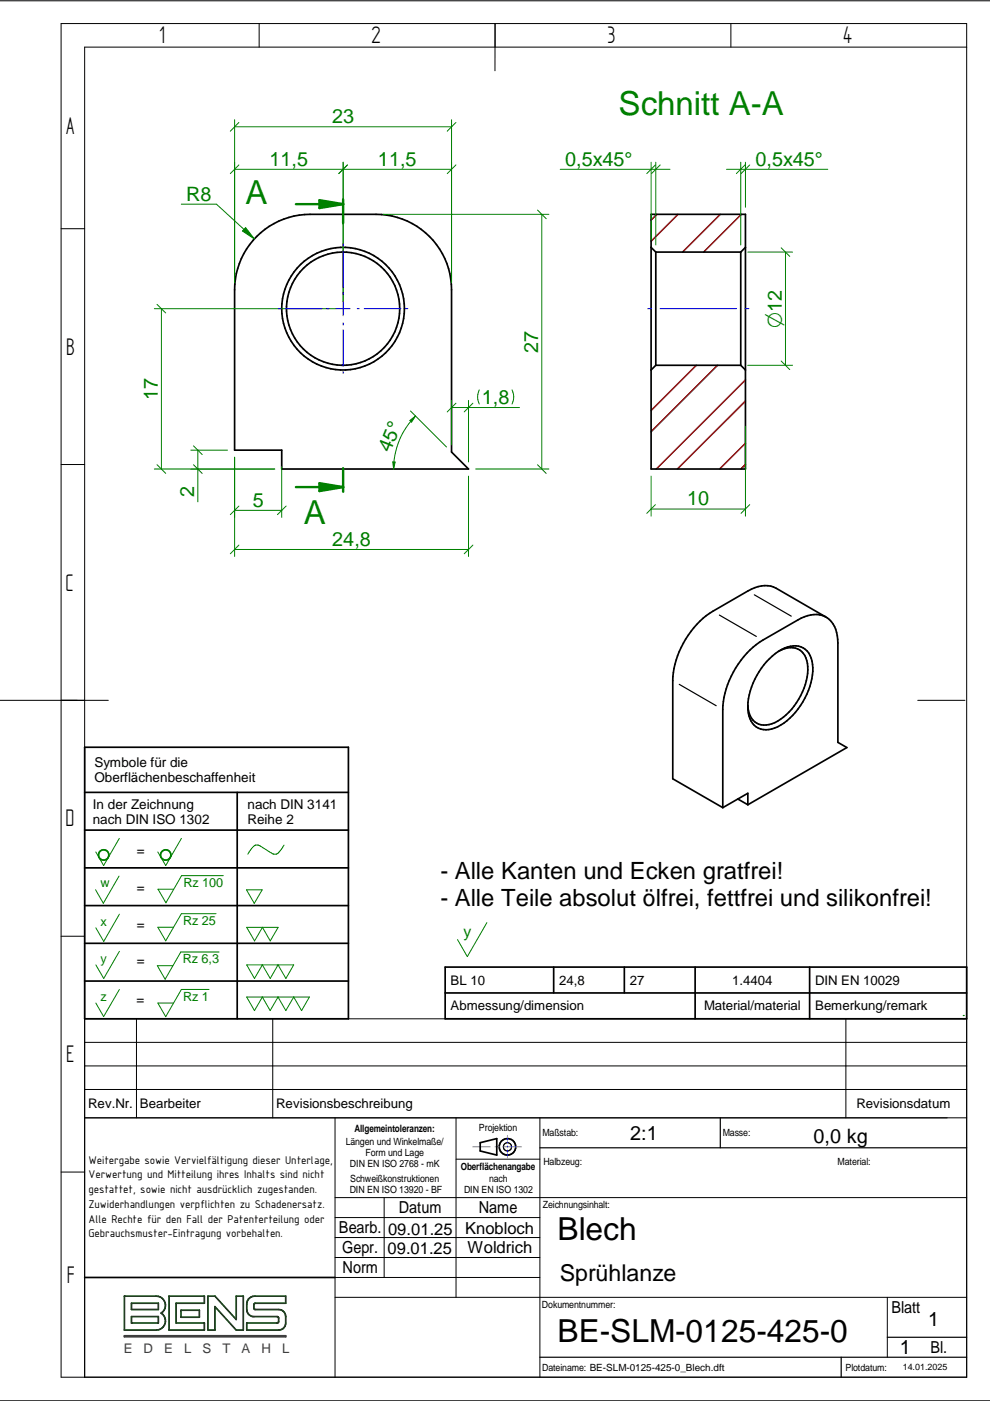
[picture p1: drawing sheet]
<svg xmlns="http://www.w3.org/2000/svg" width="210mm" height="297mm" viewBox="0 0 210 297" stroke-linecap="round" stroke-linejoin="round" font-family="sans-serif">
<g fill="none" stroke="#000" stroke-width=".21">
<path d="M0 .2h209.9M13 5h192v287h-192zM54.9 5v5M105 5l-.1 10M155 5v5M205 10h-187.1v282M13 48.5h4.9M13 98.5h4.9M0 148.5h23M194.6 148.5h10M13 198.5h4.9M17.9 216h187.1"/>
<path d="M28.9 216v21M57.8 216v21M179.3 216v21M17.9 226h187.1M17.9 237h187.1M17.9 231h187.1M17.9 221h187.1M71 237v55M96.7 237v38.1M114.5 237v55M13 248.5h4.9M71 258.1h43.5"/>
<path d="M71 253.9h134M81.4 253.9v16.9M96.7 245.8h17.8M71 275.1h134M71 262.4h43.5M71 266.6h43.5M71 270.8h43.5M188.1 275.1v12.7M0 297h209.9"/>
</g>
<g fill="none" stroke="#000" stroke-width=".25">
<path d="M152.5 130.4l7.9 4.5M159.9 126.1l7.9 4.5M144 145.1l7.8 4.5M152.7 237v6.4M114.5 243.4h90.5M114.5 287.8h90.5M178.4 287.8v4.2M188.1 283.5h16.9"/>
<circle cx="107.6" cy="243.2" r=".87"/>
</g>
<g fill="none" stroke="#000" stroke-width=".36">
<path d="M54.4 50.1a15.9 15.9 0 0 1 11.3-4.7h14a16 16 0 0 1 16 16v34.4l3.6 3.6h-39.6v-4h-10v-34a16.1 16.1 0 0 1 4.7-11.3zM163.2 139.7a7.2 7.2 0 0 1 6.1-2.7 4.2 4.2 0 0 1 3 4.6 15 15 0 0 1-7.4 12.5 4 4 0 0 1-5.6-1.2 9.5 9.5 0 0 1 .4-8.1l1.7-3.1zM165.2 138a3.8 3.8 0 0 1 5.4 1 9.6 9.6 0 0 1-.8 8.5 11.5 11.5 0 0 1-6.8 6.1 3.5 3.5 0 0 1-4.4-3.4v-.7M175.2 130.9l-10.7-6.2a5.9 5.9 0 0 0-5.9 .6l-7.5 4.3a18.7 18.7 0 0 0-8.5 14.7v20.8l10.6 6.1M17.9 158.4h56v57.6h-56zM17.9 176h56M17.9 168h56M50.3 168v48M156.4 169.4l2.2 1.2M158.6 170.6l21-12.1-1.9-1.1v-21.1a5.7 5.7 0 0 0-3.3-5.8 6.6 6.6 0 0 0-5.2 .9l-7.5 4.3a18.7 18.7 0 0 0-8.5 14.7v20.8M158.6 170.6v-2.4l-5.4 3M17.9 184h56"/>
<path d="M17.9 192h56M17.9 200h56M17.9 208h56M101.8 242.3l3.5-.9v3.5l-3.5-.9zM17.9 270.8h53.1"/>
<circle cx="72.7" cy="65.4" r="13"/>
<circle cx="72.7" cy="65.4" r="12"/>
<circle cx="107.6" cy="243.2" r="1.75"/>
</g>
<path d="M100.2 243.1h3.8M104.9 243.1h1M106.8 243.1h3.8M107.6 240.7v1.8M107.6 242.9v.5M107.6 243.8v1.8" fill="none" stroke="#229aff" stroke-width=".21"/>
<path d="M26.4 274.8h6.7a1.95 1.95 0 0 1 1.9 1.4 1.95 1.95 0 0 1-.8 2.2 1.95 1.95 0 0 1 .8 2.2 1.95 1.95 0 0 1-1.9 1.4h-6.7zM27.9 276.3h5.7v1.3h-5.7zM27.9 279.1h5.7v1.4h-5.7zM35.8 274.8h7.5v1.5h-6v4.2h6v1.5h-7.5zM38.4 277.8h3.9v1.5h-3.9zM44.1 274.8h1.5l4.5 5v-5h1.5v7.2h-1.5l-4.5-5v5h-1.5zM52.7 275.4l.6-.4 .7-.2h6.6v1.5h-6.5l-.3 .3v.7l.2 .3h5.1l.6 .2 .6 .4a2.99 2.99 0 0 1 .3 2.3l-.3 .9-.9 .6h-7.1v-1.5h6.5l.3-.3v-.8l-.3-.3h-5.3l-.8-.5a3.4 3.4 0 0 1-.2-2.9z" fill="none" stroke="#004000" stroke-width=".36"/>
<path d="M26.4 283.2h34.2v.2h-34.2z" fill="none" stroke="#3f3f3f" stroke-width=".36"/>
<path d="M204.2 215.3h.1M204.2 216h.1" fill="none" stroke="#008000" stroke-width=".25"/>
<g fill="none" stroke="#008000" stroke-width=".21">
<path d="M40.4 95.4h7.8M40.4 99.4h17.9M41 98.5l1.9 1.9M41 94.5l1.9 1.9M42 95.4v11M49.7 96.9v21.1M59.7 99v10.7M86.9 89.2l1.2-1-.8 1.3zM87 87.1l7.7 7.7M95.7 86.4h14.5M95.7 84.9v9.4M96.7 85.5l-1.9 1.8"/>
<path d="M99.3 84.9v13M100.3 85.5l-1.9 1.8M101.6 82.7l-.2 .4a3.2 3.2 0 0 0 .2 2.6M108.6 82.7l.2 .4a3.2 3.2 0 0 1-.2 2.6M49.7 108.2h10M49.7 116.5h49.6M50.7 107.3l-1.9 1.8M50.7 115.6l-1.9 1.8M60.7 107.3l-1.9 1.8M99.3 100.9v17.1M100.3 115.6l-1.9 1.8M25.3 177.8l-3.3 5.7-1.7-2.9"/>
<path d="M38.5 177.8l-3.4 5.7-1.6-2.9M60.2 179.2a3 3 0 0 1-1.9 1.9l-.4-.1-2.7-1.6a1.3 1.3 0 0 0-1.9 .5l-.8 1.2M25.2 185.8l-3.3 5.7-1.6-2.9M25.3 193.8l-3.3 5.8-1.7-2.9M45.8 193.7h-7.3l-3.4 5.8-1.6-2.9h3.3M47.3 185.7h-8.8l-3.3 5.7-1.7-2.9h3.3M52.3 188.7h3.3l-1.7 2.8zM52.3 196.6h6.7l-1.7 2.9-1.7-2.9-1.6 2.9zM103.2 195.6l-4.1 7.2-2.1-3.6M25.3 201.7l-3.3 5.8-1.7-2.9M25.3 209.8l-3.3 5.7-1.7-2.8M44.3 209.8h-5.8l-3.4 5.8-1.6-2.9h3.3"/>
<path d="M46.4 201.8h-8.1l-3.3 5.8-1.6-2.9h3.3M52.3 204.6h10l-1.7 2.9-1.7-2.9-1.6 2.9-1.7-2.9-1.6 2.9zM52.3 211.4h13.3l-1.7 2.9-1.6-2.9-1.7 2.9-1.7-2.9-1.6 2.9-1.7-2.9-1.6 2.9z"/>
</g>
<g fill="none" stroke="#008000" stroke-width=".36">
<circle cx="22" cy="181.3" r="1.1"/>
<circle cx="35.1" cy="181.3" r="1.1"/>
</g>
<path d="M86.9 89.2l1.2-1-.8 1.3z" fill="#008000"/>
<path d="M83.3 97.9l.5 .1-.3 1.4z" fill="none" stroke="#008000" stroke-width=".21"/>
<path d="M83.3 97.9l.5 .1-.3 1.4z" fill="#008000"/>
<g fill="none" stroke="#008000" stroke-width=".21">
<path d="M49.7 35.9h46M49.7 25.4v34.5M49.7 26.9h46M50.7 35l-1.9 1.8M50.7 26l-1.9 1.8M72.7 34.4v29.5M73.7 35l-1.9 1.8M95.7 25.4v34.5M96.7 35l-1.9 1.8M96.7 26l-1.9 1.8M38.4 43.3h7.5l8 7.4M52.1 48.3l1.8 2.4-2.5-1.7z"/>
<path d="M32.7 65.4h38.5M33.3 64.5l1.8 1.9M34.2 65.4v34M32.7 99.4h25.6M33.3 98.5l1.8 1.9M88.1 88.2a15.8 15.8 0 0 0-4.6 11.2"/>
</g>
<path d="M94.4 205h110.6v11h-110.6zM94.4 210.5h110.6M117.4 205v5.5M132.4 205v5.5M147.4 205v11M171.7 205v11" fill="none" stroke="#000" stroke-width=".36"/>
<path d="M52.1 48.3l1.8 2.4-2.5-1.7z" fill="#008000"/>
<path d="M62.7 43.3h10v4M72.7 99.3v4" fill="none" stroke="#008000" stroke-width=".51"/>
<path d="M67.7 42.4l5 .9-5 .8z" fill="#008000"/>
<path d="M67.7 42.4l5 .9-5 .8zM62.7 103.3h10" fill="none" stroke="#008000" stroke-width=".51"/>
<path d="M67.7 102.4l5 .9-5 .8z" fill="#008000"/>
<path d="M72.7 42.3v1M67.7 102.4l5 .9-5 .8zM72.7 103.3v1" fill="none" stroke="#008000" stroke-width=".51"/>
<path d="M139.3 45.4l-1.3 1.3M143.7 45.4l-5.7 5.7M152.7 45.4l-8 8M157.2 45.4l-8 8M147.7 77.4l-9.7 9.7M152.1 77.4l-14.1 14.1M158.1 85l-14.5 14.4M158.1 80.5l-19 18.9M158.1 98.5l-1 .9M158.1 94l-5.5 5.4" fill="none" stroke="#f00" stroke-width=".36"/>
<path d="M138 45.4h20.1v54h-20.1zM138 52.5l1 .9M139 53.4v24M139 53.4h18.1M157.1 53.4v24M158.1 52.5l-1 .9M139 77.4h18.1M139 77.4l-1 1M157.1 77.4l1 1" fill="none" stroke="#000" stroke-width=".36"/>
<g fill="none" stroke="#008000" stroke-width=".21">
<path d="M118.8 35.9h23.2M138 34.4v16.5M139 35l-1.9 1.8M139 34.4v17.5M140 35l-1.9 1.8M154.1 35.9h21.4M157.1 34.4v17.5M158 35l-1.9 1.8M158.1 34.4v9.5M159 35l-1.9 1.8M81.2 45.4h35.2M114 44.5l1.8 1.9"/>
<path d="M114.9 45.4v54M158.5 53.4h9.5M165.6 52.5l1.8 1.9M166.5 53.4v24M158.5 77.4h9.5M165.6 76.5l1.8 1.9M100.8 99.4h15.6M114 98.5l1.8 1.9M158.1 90.4v19M138 100.9v8.5M138 107.9h20.1M139 107l-1.9 1.8"/>
<path d="M159 107l-1.9 1.8"/>
</g>
<g fill="none" stroke="#00f" stroke-width=".21">
<path d="M72.7 51.7v.5M72.7 53.2v7.8M59 65.4h.5M60.5 65.4h7.8M69.3 65.4h.4M71.2 65.4h3M72.7 62v.4M72.7 63.9v3.1M72.7 68.5v.4M72.7 69.9v7.8M72.7 78.7v.5M75.7 65.4h.5"/>
<path d="M77.2 65.4h7.8M86 65.4h.5M137.3 65.4h.9M139.9 65.4h16.2M157.9 65.4h.9"/>
</g>
<g font-size="7" fill="#008000">
<text x="131.2" y="24.4">Schnitt A-A</text>
<text x="52.1" y="43.2">A</text>
<text x="64.4" y="111.1">A</text>
</g>
<g font-size="6.7">
<text x="118.2" y="262.9">Blech</text>
<text x="118.2" y="284.6">BE-SLM-0125-425-0</text>
</g>
<g font-size="5.8">
<text x="33.8" y="9.2">1</text>
<text x="78.8" y="9.2">2</text>
<text x="128.8" y="9.2">3</text>
<text x="178.8" y="9.2">4</text>
<text x="14" y="28.4">A</text>
<text x="14" y="75.2">B</text>
<text x="13.9" y="125.2">C</text>
<text x="13.9" y="175.2">D</text>
<text x="14" y="225.2">E</text>
<text x="14.2" y="271.9">F</text>
</g>
<g font-size="5">
<text x="93.4" y="186.4">- Alle Kanten und Ecken gratfrei!</text>
<text x="93.4" y="192.1">- Alle Teile absolut ölfrei, fettfrei und silikonfrei!</text>
</g>
<text font-size="4.9" x="118.7" y="271.5">Sprühlanze</text>
<text font-size="4.6" fill="#008000" x="165.8" y="69.5" transform="rotate(-90 165.8 69.5)">O12</text>
<g font-size="4.2" fill="#008000">
<text x="70.4" y="26.1">23</text>
<text x="57.1" y="35.1">11,5</text>
<text x="80.1" y="35.1">11,5</text>
<text x="119.8" y="35.1">0,5x45°</text>
<text x="160.2" y="35.1">0,5x45°</text>
<text x="39.5" y="42.5">R8</text>
<text x="114.1" y="74.8" transform="rotate(-90 114.1 74.8)">27</text>
<text x="33.5" y="84.8" transform="rotate(-90 33.5 84.8)">17</text>
<text x="102.2" y="85.7">1,8</text>
<text x="82.7" y="96" transform="rotate(-68 82.7 96)">45°</text>
<text x="41.2" y="105.4" transform="rotate(-90 41.2 105.4)">2</text>
<text x="53.6" y="107.4">5</text>
<text x="145.7" y="107.2">10</text>
<text x="70.4" y="115.7">24,8</text>
</g>
<g font-size="4.2">
<text x="133.6" y="241.8">2:1</text>
<text x="172.5" y="242.4">0,0 kg</text>
<text x="196.8" y="281.1">1</text>
<text x="190.8" y="287.1">1</text>
</g>
<g font-size="3.5">
<text x="84.6" y="257.2">Datum</text>
<text x="101.5" y="257.2">Name</text>
<text x="71.9" y="261.5">Bearb.</text>
<text x="82.3" y="261.7">09.01.25</text>
<text x="98.6" y="261.5">Knobloch</text>
<text x="72.5" y="265.7">Gepr.</text>
<text x="72.6" y="269.9">Norm</text>
<text x="82.2" y="265.8">09.01.25</text>
<text x="99.1" y="265.6">Woldrich</text>
<text x="189" y="278.4">Blatt</text>
<text x="197.3" y="286.9">Bl.</text>
</g>
<text font-size="3.4" fill="#008000" x="98.3" y="198.6">y</text>
<g font-size="2.9">
<text x="20" y="162.6">Symbole für die</text>
<text x="20" y="165.8">Oberflächenbeschaffenheit</text>
<text x="19.7" y="171.6">In der Zeichnung</text>
<text x="52.5" y="171.6">nach DIN 3141</text>
<text x="19.7" y="174.8">nach DIN ISO 1302</text>
<text x="52.5" y="174.8">Reihe 2</text>
<text x="29" y="181.4">=</text>
<text x="29" y="189.1">=</text>
<text x="29" y="196.9">=</text>
<text x="29" y="204.7">=</text>
<text x="29" y="213">=</text>
</g>
<g font-size="2.8">
<text x="95.5" y="208.7">BL 10</text>
<text x="118.6" y="208.7">24,8</text>
<text x="133.6" y="208.7">27</text>
<text x="155.3" y="208.7">1.4404</text>
<text x="172.8" y="208.7">DIN EN 10029</text>
<text x="95.5" y="214.2">Abmessung/dimension</text>
<text x="149.3" y="214.2">Material/material</text>
<text x="172.8" y="214.2">Bemerkung/remark</text>
<text x="18.7" y="234.9">Rev.Nr.</text>
<text x="29.7" y="234.9">Bearbeiter</text>
<text x="58.6" y="234.9">Revisionsbeschreibung</text>
<text x="181.6" y="234.9">Revisionsdatum</text>
</g>
<g font-size="2.8" fill="#3f3f3f">
<text x="26.2" y="286.8">E</text>
<text x="30.4" y="286.8">D</text>
<text x="34.8" y="286.8">E</text>
<text x="39" y="286.8">L</text>
<text x="42.9" y="286.8">S</text>
<text x="47.2" y="286.8">T</text>
<text x="51.2" y="286.8">A</text>
<text x="55.5" y="286.8">H</text>
<text x="59.8" y="286.8">L</text>
</g>
<g font-size="2.7" fill="#008000">
<text x="21.3" y="188.2">w</text>
<text x="38.9" y="188.1">Rz 100</text>
<text x="21.3" y="196.2">x</text>
<text x="38.8" y="196.1">Rz 25</text>
<text x="21.3" y="204.1">y</text>
<text x="38.7" y="204.3">Rz 6,3</text>
<text x="21.3" y="212.2">z</text>
<text x="38.8" y="212.2">Rz 1</text>
</g>
<g font-size="2.6">
<text x="18.8" y="246.7">Weitergabe sowie Vervielfältigung dieser Unterlage,</text>
<text x="18.8" y="249.9">Verwertung und Mitteilung ihres Inhalts sind nicht</text>
<text x="18.8" y="253">gestattet, sowie nicht ausdrücklich zugestanden.</text>
<text x="18.8" y="256.1">Zuwiderhandlungen verpflichten zu Schadenersatz.</text>
<text x="18.8" y="259.2">Alle Rechte für den Fall der Patenterteilung oder</text>
<text x="18.8" y="262.4">Gebrauchsmuster-Eintragung vorbehalten.</text>
</g>
<g font-size="2.1">
<text x="75.1" y="240">Allgemeintoleranzen:</text>
<text x="101.5" y="239.8">Projektion</text>
<text x="73.3" y="242.8">Längen und Winkelmaße/</text>
<text x="77.5" y="245.1">Form und Lage</text>
<text x="115" y="240.9">Maßstab:</text>
<text x="153.2" y="240.9">Masse:</text>
<text x="74.2" y="247.5">DIN EN ISO 2768 - mK</text>
<text x="74.2" y="250.7">Schweißkonstruktionen</text>
<text x="97.7" y="248">Oberflächenangabe</text>
<text x="103.7" y="250.6">nach</text>
<text x="115.2" y="246.9">Halbzeug:</text>
<text x="177.6" y="247">Material:</text>
<text x="74.1" y="253">DIN EN ISO 13920 - BF</text>
<text x="98.4" y="253">DIN EN ISO 1302</text>
<text x="115.1" y="256.2">Zeichnungsinhalt:</text>
<text x="114.9" y="277.4">Dokumentnummer:</text>
<text x="115" y="290.6">Dateiname: BE-SLM-0125-425-0_Blech.dft</text>
<text x="179.3" y="290.6">Plotdatum:</text>
</g>
<text font-size="1.9" x="191.4" y="290.5">14.01.2025</text>
</svg>
